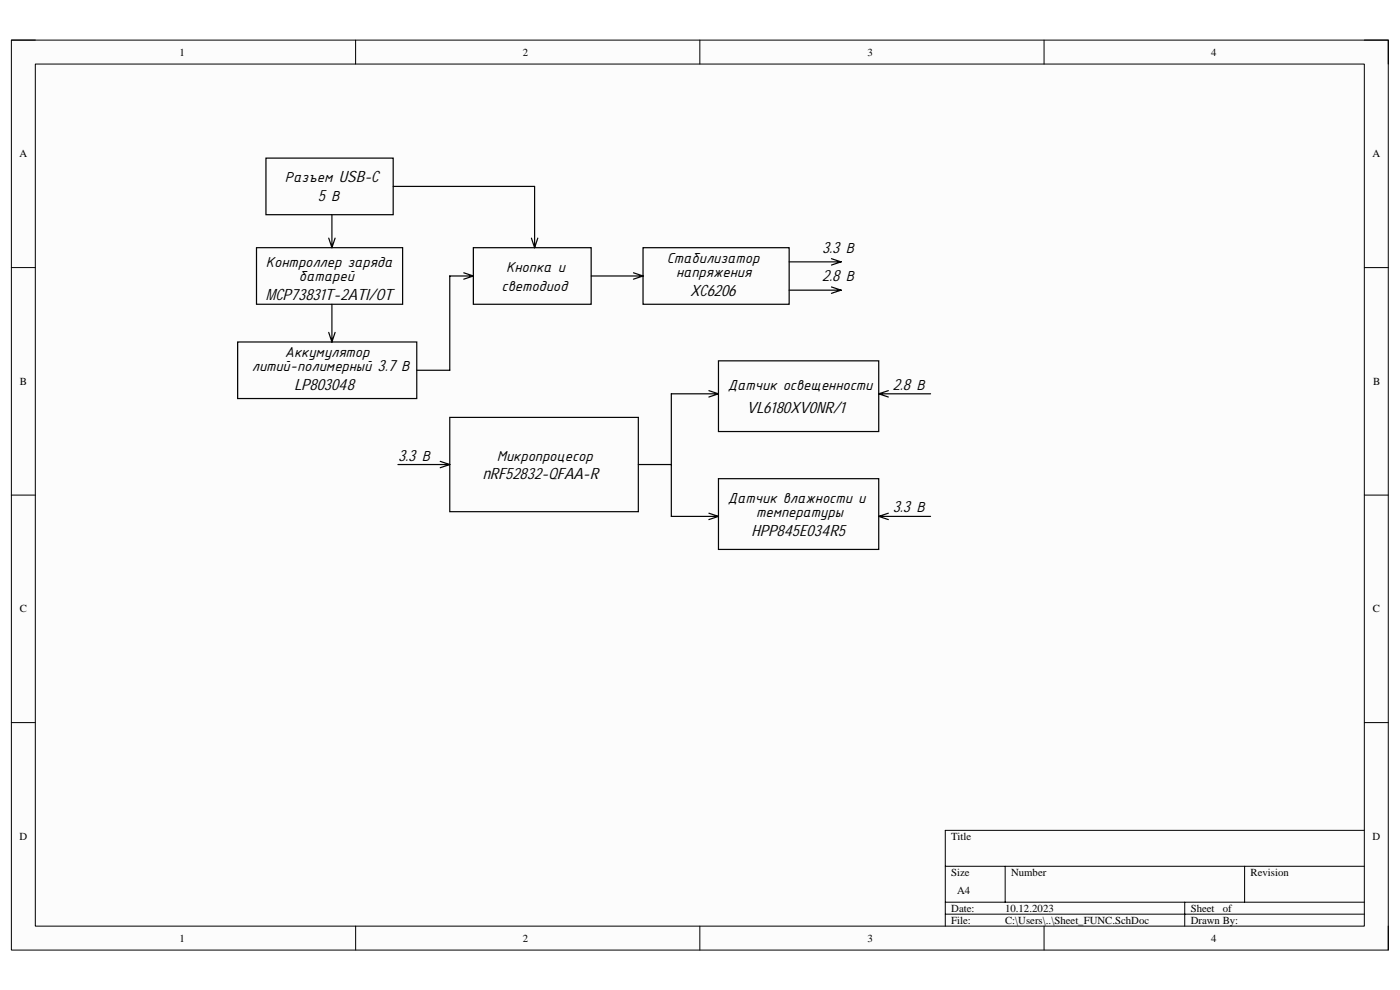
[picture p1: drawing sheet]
<svg xmlns="http://www.w3.org/2000/svg" width="297mm" height="210mm" viewBox="0 0 297 210" stroke-linecap="round" stroke-linejoin="round" font-family="sans-serif">
<path d="M2.4 8.5h292.1v193h-292.1z" fill-rule="evenodd" fill="#fcfcfc"/>
<path d="M2.4 8.5h292.1v193h-292.1z" fill="none" stroke="#000" stroke-width=".21"/>
<path d="M7.5 13.6h281.9v182.9h-281.9z" fill-rule="evenodd" fill="#fcfcfc"/>
<g fill="none" stroke="#000" stroke-width=".21">
<path d="M2.4 8.5h5.1M7.5 13.6h281.9v182.9h-281.9zM75.4 8.5v5.1M148.5 8.5v5.1M221.5 8.5v5.1M289.4 8.5h5.1v5.1M2.4 56.8h5.1M289.4 56.8h5.1M2.4 105h5.1M289.4 105h5.1M2.4 153.3h5.1M289.4 153.3h5.1"/>
<path d="M289.4 176.1h-88.9v20.4M75.4 196.5v5M148.5 196.5v5M200.5 183.8h88.9M200.5 191.4h88.9M200.5 193.9h88.9M213.2 183.8v7.6M221.5 196.5v5M251.3 191.4v5.1M264 183.8v7.6M294.5 196.5v5"/>
</g>
<g fill="none" stroke="#000" stroke-width=".25">
<path d="M56.4 33.5h27v12h-27zM83.4 39.5h30v13M54.4 52.5h31v12h-31zM69.7 50.5l.7 2M70.4 45.5v7M71.1 50.5l-.7 2M98.4 57.9l2 .6M100.4 58.5h-5v20h-7M100.4 58.5l-2 .7M100.4 52.5h25v12h-25zM112.7 50.5l.7 2M114.1 50.5l-.7 2"/>
<path d="M125.4 58.5h11M134.4 57.9l2 .6M136.4 52.5h31v12h-31zM136.4 58.5l-2 .7M167.4 55.6h11M176.4 54.9l2 .7M178.4 55.6l-2 .6M50.4 72.5h38v12h-38zM69.7 70.5l.7 2M70.4 64.5v8M71.1 70.5l-.7 2M152.4 76.5h34v15h-34z"/>
<path d="M167.4 61.6h11M176.4 60.9l2 .7M178.4 61.6l-2 .6M84.4 98.5h11M93.4 97.9l2 .6M95.4 98.5l-2 .7M95.4 88.5h40v20h-40zM135.4 98.5h7M150.4 82.9l2 .6M152.4 83.5h-10v26h10M152.4 83.5l-2 .7M186.4 83.5h11"/>
<path d="M186.4 83.5l2.1 .7M188.5 82.9l-2.1 .6M150.4 108.9l2 .6M152.4 101.5h34v15.1h-34zM152.4 109.5l-2 .7M186.4 109.5h11M186.4 109.5l2.1 .7M188.5 108.9l-2.1 .6"/>
</g>
<g font-size="3.3">
<text x="60.4" y="38.7">Разъем USB-C</text>
<text x="67.4" y="42.7">5В</text>
<text x="174.4" y="53.7">3.3В</text>
<text x="56.4" y="56.7">Контроллер заряда</text>
<text x="63.4" y="59.7">батарей</text>
<text x="107.4" y="57.7">Кнопка и</text>
<text x="141.4" y="55.7">Стабилизатор</text>
<text x="143.4" y="58.7">напряжения</text>
<text x="174.4" y="59.7">2.8В</text>
<text x="56.4" y="63.7">M</text>
<text x="58.4" y="63.7">CP73831T-2ATI/OT</text>
<text x="106.4" y="61.7">светодиод</text>
<text x="146.4" y="62.7">XC6206</text>
<text x="60.4" y="75.7">Аккумулятор</text>
<text x="53.4" y="78.7">литий-полимерный 3.7В</text>
<text x="62.4" y="82.7">LP803048</text>
<text x="154.4" y="82.7">Датчик освещенности</text>
<text x="189.4" y="82.7">2.8В</text>
<text x="158.4" y="87.7">VL6180XV0NR/1</text>
<text x="84.5" y="97.7">3.3В</text>
<text x="102.4" y="101.7">nRF52832-QFAA-R</text>
<text x="105.4" y="97.7">Микропроцесор</text>
<text x="154.4" y="106.7">Датчик влажности и</text>
<text x="159.4" y="113.7">HPP845E034R5</text>
<text x="160.4" y="109.7">температуры</text>
<text x="189.4" y="108.7">3.3В</text>
</g>
<g font-size="2.3">
<text x="38.1" y="11.8">1</text>
<text x="110.9" y="11.8">2</text>
<text x="184" y="11.8">3</text>
<text x="256.9" y="11.8">4</text>
<text x="4.1" y="33.4">A</text>
<text x="291.2" y="33.4">A</text>
<text x="4.2" y="81.7">B</text>
<text x="291.3" y="81.7">B</text>
<text x="4.2" y="129.9">C</text>
<text x="291.3" y="129.9">C</text>
<text x="4.1" y="178.2">D</text>
<text x="201.8" y="178.2">Title</text>
<text x="291.2" y="178.2">D</text>
<text x="201.8" y="185.8">Size</text>
<text x="214.5" y="185.8">Number</text>
<text x="265.3" y="185.8">Revision</text>
<text x="203.1" y="189.6">A4</text>
<text x="201.8" y="193.4">Date:</text>
<text x="201.8" y="196">File:</text>
<text x="213.2" y="193.4">10.12.2023</text>
<text x="213.2" y="196">C:\Users\..\Sheet_FUNC.SchDoc</text>
<text x="252.6" y="193.4">Sheet</text>
<text x="252.6" y="196">Drawn By:</text>
<text x="259.4" y="193.4">of</text>
<text x="38.1" y="199.8">1</text>
<text x="110.9" y="199.8">2</text>
<text x="184" y="199.8">3</text>
<text x="256.9" y="199.8">4</text>
</g>
</svg>
